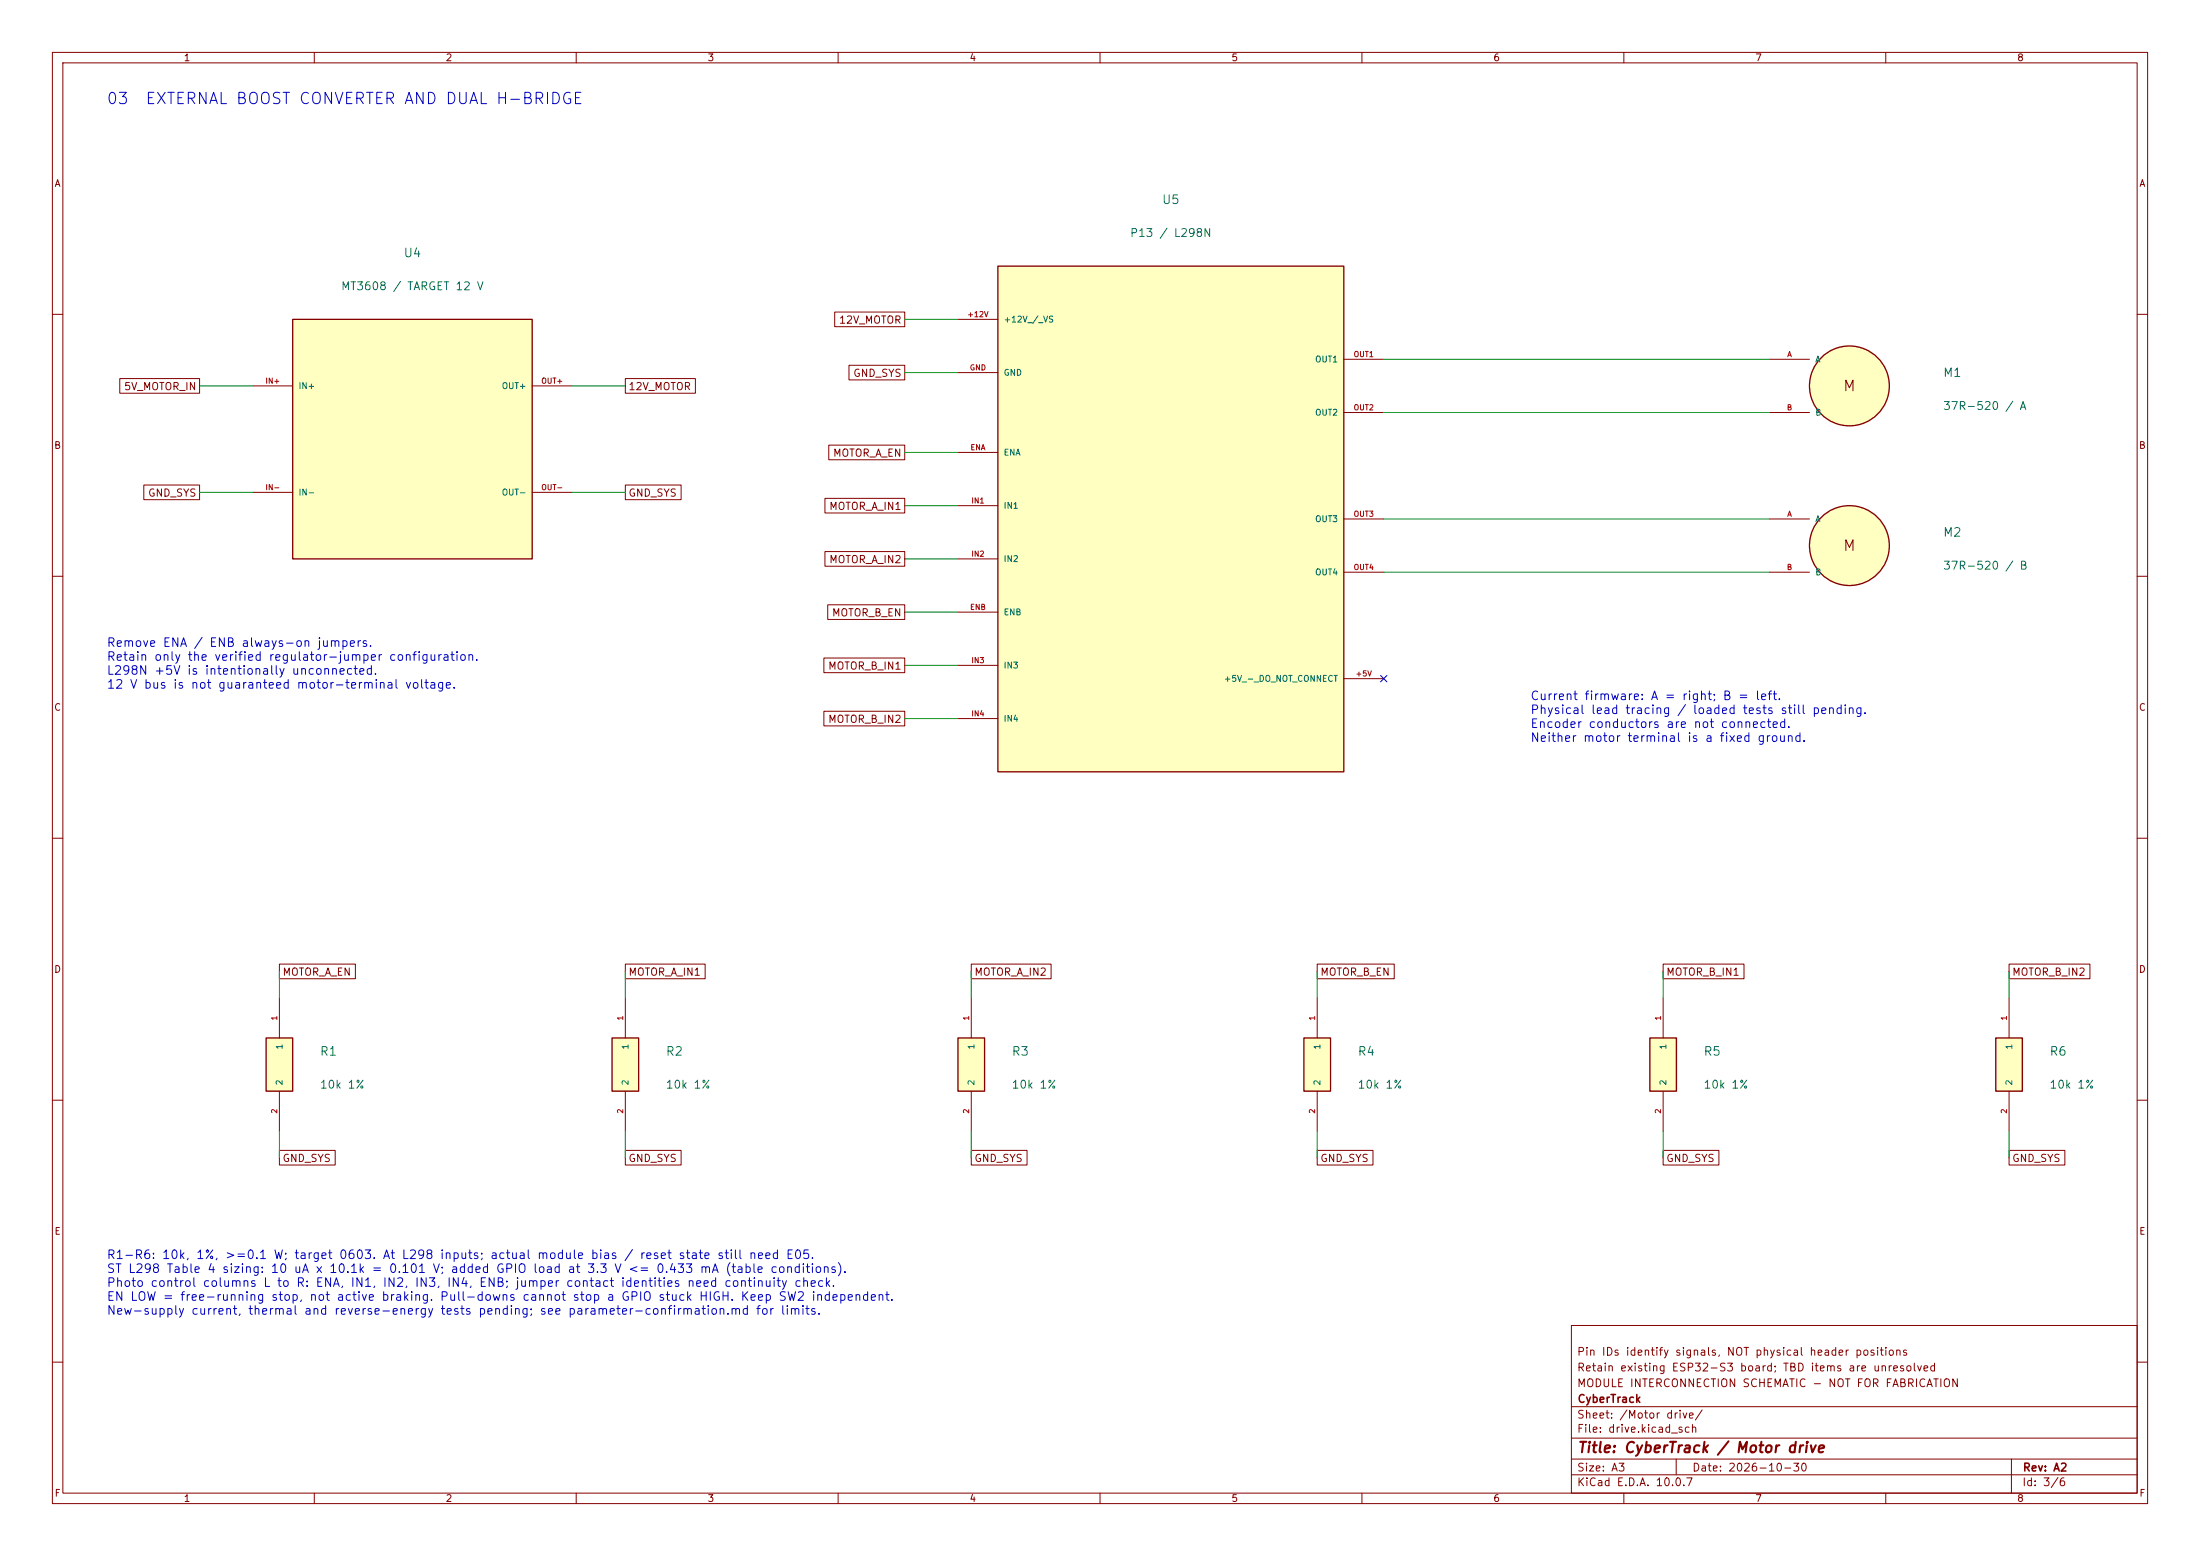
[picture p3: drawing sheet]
<svg xmlns="http://www.w3.org/2000/svg" width="420mm" height="297mm" viewBox="0 0 420 297" stroke-linecap="round" stroke-linejoin="round" font-family="sans-serif">
<g fill="none" stroke="#840000" stroke-width=".19">
<path d="M10 10h400v277h-400zM12 12h396v273h-396zM60 10v2M110 10v2M160 10v2M210 10v2M260 10v2M310 10v2M360 10v2M10 60h2M408 60h2M10 110h2"/>
<path d="M408 110h2M10 160h2M408 160h2M10 210h2M408 210h2M300 253h108v32h-108zM10 260h2M300 278.5h108M300 274.5h108M300 268.5h108M320 278.5v3M384 278.5v6.5"/>
<path d="M408 260h2M60 285v2M110 285v2M160 285v2M210 285v2M260 285v2M300 281.5h108M310 285v2M360 285v2"/>
</g>
<path d="M50.8 198.1h5.1v10.2h-5.1z" fill="#ffffc2"/>
<path d="M50.8 198.1h5.1v10.2h-5.1z" fill="none" stroke="#840000" stroke-width=".25"/>
<path d="M53.3 190.5v7.6M53.3 208.3v7.6" fill="none" stroke="#840000" stroke-width=".19"/>
<path d="M315 198.1h5v10.2h-5z" fill="#ffffc2"/>
<g fill="none" stroke="#840000" stroke-width=".25">
<path d="M315 198.1h5v10.2h-5z"/>
<circle cx="353.1" cy="73.7" r="7.6"/>
<circle cx="353.1" cy="104.1" r="7.6"/>
</g>
<path d="M337.8 68.6h7.6M337.8 78.7h7.6M337.8 99.1h7.6M337.8 109.2h7.6M317.5 190.5v7.6M317.5 208.3v7.6" fill="none" stroke="#840000" stroke-width=".19"/>
<g fill="#ffffc2" stroke="#ffffc2" stroke-width=".19">
<circle cx="353.1" cy="104.1" r="7.6"/>
<circle cx="353.1" cy="73.7" r="7.6"/>
</g>
<path d="M248.9 198.1h5.1v10.2h-5.1z" fill="#ffffc2"/>
<path d="M248.9 198.1h5.1v10.2h-5.1z" fill="none" stroke="#840000" stroke-width=".25"/>
<path d="M251.5 190.5v7.6M251.5 208.3v7.6" fill="none" stroke="#840000" stroke-width=".19"/>
<path d="M182.9 198.1h5.1v10.2h-5.1z" fill="#ffffc2"/>
<path d="M182.9 198.1h5.1v10.2h-5.1z" fill="none" stroke="#840000" stroke-width=".25"/>
<path d="M185.4 190.5v7.6M185.4 208.3v7.6" fill="none" stroke="#840000" stroke-width=".19"/>
<path d="M55.9 61h45.7v45.7h-45.7z" fill="#ffffc2"/>
<path d="M55.9 61h45.7v45.7h-45.7z" fill="none" stroke="#840000" stroke-width=".25"/>
<path d="M48.3 73.7h7.6M101.6 73.7h7.6M48.3 94h7.6M101.6 94h7.6" fill="none" stroke="#840000" stroke-width=".19"/>
<path d="M190.5 50.8h66v96.5h-66z" fill="#ffffc2"/>
<path d="M190.5 50.8h66v96.5h-66z" fill="none" stroke="#840000" stroke-width=".25"/>
<g fill="none" stroke="#840000" stroke-width=".19">
<path d="M182.9 61h7.6M182.9 71.1h7.6M256.5 68.6h7.7M256.5 78.7h7.7M182.9 86.4h7.6M182.9 96.5h7.6M256.5 99.1h7.7M182.9 116.8h7.6M182.9 106.7h7.6M256.5 109.2h7.7M182.9 127h7.6M182.9 137.2h7.6"/>
<path d="M256.5 129.5h7.7"/>
</g>
<path d="M381 198.1h5.1v10.2h-5.1z" fill="#ffffc2"/>
<path d="M381 198.1h5.1v10.2h-5.1z" fill="none" stroke="#840000" stroke-width=".25"/>
<path d="M383.5 190.5v7.6M383.5 208.3v7.6" fill="none" stroke="#840000" stroke-width=".19"/>
<path d="M116.8 198.1h5.1v10.2h-5.1z" fill="#ffffc2"/>
<path d="M116.8 198.1h5.1v10.2h-5.1z" fill="none" stroke="#840000" stroke-width=".25"/>
<g fill="none" stroke="#840000" stroke-width=".19">
<path d="M159.3 59.6h13.4v2.8h-13.4zM22.9 72.3h15.2v2.8h-15.2zM119.4 72.3h13.4v2.8h-13.4zM162.1 69.7h10.6v2.8h-10.6zM27.5 92.6h10.6v2.8h-10.6zM119.4 92.6h10.6v2.8h-10.6zM157.5 95.1h15.2v2.8h-15.2zM158.2 85h14.5v2.8h-14.5zM157.5 105.3h15.2v2.8h-15.2zM158 115.4h14.7v2.8h-14.7zM157.3 125.6h15.4v2.8h-15.4zM157.3 135.8h15.4v2.8h-15.4z"/>
<path d="M53.3 184h14.5v2.8h-14.5zM119.4 184h15.2v2.8h-15.2zM119.4 190.5v7.6M185.4 184h15.3v2.8h-15.3zM251.5 184h14.7v2.8h-14.7zM317.5 184h15.4v2.8h-15.4zM383.5 184h15.5v2.8h-15.5zM53.3 219.6h10.7v2.8h-10.7zM119.4 219.6h10.6v2.8h-10.6zM119.4 208.3v7.6M185.4 219.6h10.7v2.8h-10.7zM251.5 219.6h10.6v2.8h-10.6z"/>
<path d="M317.5 219.6h10.6v2.8h-10.6zM383.5 219.6h10.7v2.8h-10.7z"/>
</g>
<g fill="none" stroke="#009600" stroke-width=".19">
<path d="M38.1 73.7h10.2M109.2 73.7h10.2M172.7 61h10.2M172.7 71.1h10.2M264.2 68.6h73.6M264.2 78.7h73.6M38.1 94h10.2M109.2 94h10.2M172.7 96.5h10.2M172.7 86.4h10.2M264.2 99.1h73.6M172.7 106.7h10.2"/>
<path d="M172.7 116.8h10.2M264.2 109.2h73.6M172.7 137.2h10.2M172.7 127h10.2M53.3 185.4v5.1M119.4 185.4v5.1M185.4 185.4v5.1M251.5 185.4v5.1M317.5 185.4v5.1M383.5 185.4v5.1M53.3 215.9v5.1M119.4 215.9v5.1"/>
<path d="M185.4 215.9v5.1M251.5 215.9v5.1M317.5 215.9v5.1M383.5 215.9v5.1"/>
</g>
<path d="M263.6 128.9l1.2 1.2M264.8 128.9l-1.2 1.2" fill="none" stroke="#000084" stroke-width=".19"/>
<g font-size="2.2" fill="#0000c2">
<text x="20.2" y="20.4">03</text>
<text x="27.6" y="20.4">EXTERNAL BOOST CONVERTER AND DUAL H-BRIDGE</text>
</g>
<g font-size="2" fill="#840000">
<text x="351.7" y="75.2">M</text>
<text x="351.7" y="105.7">M</text>
<text x="301" y="277.8">Title: CyberTrack / Motor drive</text>
</g>
<g font-size="1.7" fill="#006464">
<text x="221.7" y="39.4">U5</text>
<text x="76.9" y="49.5">U4</text>
<text x="370.8" y="72.4">M1</text>
<text x="370.8" y="102.9">M2</text>
<text x="60.9" y="201.9">R1</text>
<text x="127" y="201.9">R2</text>
<text x="193" y="201.9">R3</text>
<text x="259.1" y="201.9">R4</text>
<text x="325.1" y="201.9">R5</text>
<text x="391.1" y="201.9">R6</text>
</g>
<g font-size="1.7" fill="#0000c2">
<text x="20.3" y="123.9">Remove ENA / ENB always-on jumpers.</text>
<text x="20.3" y="126.5">Retain only the verified regulator-jumper configuration.</text>
<text x="20.3" y="129.2">L298N +5V is intentionally unconnected.</text>
<text x="20.3" y="131.9">12 V bus is not guaranteed motor-terminal voltage.</text>
<text x="292" y="134.1">Current firmware: A = right; B = left.</text>
<text x="292" y="136.7">Physical lead tracing / loaded tests still pending.</text>
<text x="292" y="139.4">Encoder conductors are not connected.</text>
<text x="292" y="142">Neither motor terminal is a fixed ground.</text>
<text x="20.3" y="240.7">R1-R6: 10k, 1%, &gt;=0.1 W; target 0603. At L298 inputs; actual module bias / reset state still need E05.</text>
<text x="20.3" y="243.4">ST L298 Table 4 sizing: 10 uA x 10.1k = 0.101 V; added GPIO load at 3.3 V &lt;= 0.433 mA (table conditions).</text>
<text x="20.3" y="246">Photo control columns L to R: ENA, IN1, IN2, IN3, IN4, ENB; jumper contact identities need continuity check.</text>
<text x="20.3" y="248.7">EN LOW = free-running stop, not active braking. Pull-downs cannot stop a GPIO stuck HIGH. Keep SW2 independent.</text>
<text x="20.3" y="251.4">New-supply current, thermal and reverse-energy tests pending; see parameter-confirmation.md for limits.</text>
</g>
<g font-size="1.5" fill="#006464">
<text x="215.6" y="45.6">P13 / L298N</text>
<text x="65" y="55.8">MT3608 / TARGET 12 V</text>
<text x="370.8" y="78.6">37R-520 / A</text>
<text x="370.8" y="109.1">37R-520 / B</text>
<text x="60.9" y="208.2">10k 1%</text>
<text x="127" y="208.2">10k 1%</text>
<text x="193" y="208.2">10k 1%</text>
<text x="259.1" y="208.2">10k 1%</text>
<text x="325.1" y="208.2">10k 1%</text>
<text x="391.1" y="208.2">10k 1%</text>
</g>
<g font-size="1.5" fill="#840000">
<text x="300.9" y="262.1">Retain existing ESP32-S3 board; TBD items are unresolved</text>
<text x="300.9" y="259.1">Pin IDs identify signals, NOT physical header positions</text>
<text x="300.9" y="265.1">MODULE INTERCONNECTION SCHEMATIC - NOT FOR FABRICATION</text>
<text x="301" y="268.1">CyberTrack</text>
<text x="300.9" y="273.8">File: drive.kicad_sch</text>
<text x="300.9" y="271.1">Sheet: /Motor drive/</text>
<text x="300.9" y="281.2">Size: A3</text>
<text x="322.9" y="281.2">Date: 2026-10-30</text>
<text x="386" y="281.2">Rev: A2</text>
<text x="300.9" y="284">KiCad E.D.A. 10.0.7</text>
<text x="385.9" y="284">Id: 3/6</text>
</g>
<g font-size="1.4" fill="#840000">
<text x="160" y="62.1">12V_MOTOR</text>
<text x="23.6" y="74.8">5V_MOTOR_IN</text>
<text x="119.9" y="74.8">12V_MOTOR</text>
<text x="162.8" y="72.3">GND_SYS</text>
<text x="158.9" y="87.5">MOTOR_A_EN</text>
<text x="28.2" y="95.1">GND_SYS</text>
<text x="119.9" y="95.1">GND_SYS</text>
<text x="158.2" y="97.7">MOTOR_A_IN1</text>
<text x="158.2" y="107.8">MOTOR_A_IN2</text>
<text x="158.7" y="118">MOTOR_B_EN</text>
<text x="158" y="128.2">MOTOR_B_IN1</text>
<text x="158" y="138.3">MOTOR_B_IN2</text>
<text x="53.8" y="186.6">MOTOR_A_EN</text>
<text x="119.9" y="186.6">MOTOR_A_IN1</text>
<text x="185.9" y="186.6">MOTOR_A_IN2</text>
<text x="251.9" y="186.6">MOTOR_B_EN</text>
<text x="318" y="186.6">MOTOR_B_IN1</text>
<text x="384" y="186.6">MOTOR_B_IN2</text>
<text x="53.8" y="222.1">GND_SYS</text>
<text x="119.9" y="222.1">GND_SYS</text>
<text x="185.9" y="222.1">GND_SYS</text>
<text x="251.9" y="222.1">GND_SYS</text>
<text x="318" y="222.1">GND_SYS</text>
<text x="384" y="222.1">GND_SYS</text>
</g>
<g font-size="1.3" fill="#840000">
<text x="35" y="12">1</text>
<text x="85" y="12">2</text>
<text x="135" y="12">3</text>
<text x="185" y="12">4</text>
<text x="235" y="12">5</text>
<text x="285" y="12">6</text>
<text x="335" y="12">7</text>
<text x="385" y="12">8</text>
<text x="10.3" y="36">A</text>
<text x="408.3" y="36">A</text>
<text x="10.2" y="86">B</text>
<text x="408.2" y="86">B</text>
<text x="10.2" y="136">C</text>
<text x="408.2" y="136">C</text>
<text x="10.2" y="186">D</text>
<text x="408.2" y="186">D</text>
<text x="10.3" y="236">E</text>
<text x="408.3" y="236">E</text>
<text x="10.3" y="286">F</text>
<text x="35" y="287">1</text>
<text x="85" y="287">2</text>
<text x="135" y="287">3</text>
<text x="185" y="287">4</text>
<text x="235" y="287">5</text>
<text x="285" y="287">6</text>
<text x="335" y="287">7</text>
<text x="385" y="287">8</text>
<text x="408.3" y="286">F</text>
</g>
<g font-size="1.1" fill="#006464">
<text x="191.5" y="61.8">+12V_/_VS</text>
<text x="191.5" y="72">GND</text>
<text x="251" y="69.4">OUT1</text>
<text x="346.4" y="69.4">A</text>
<text x="56.9" y="74.5">IN+</text>
<text x="95.7" y="74.5">OUT+</text>
<text x="251" y="79.6">OUT2</text>
<text x="346.4" y="79.6">B</text>
<text x="191.5" y="87.2">ENA</text>
<text x="56.9" y="94.8">IN-</text>
<text x="95.7" y="94.8">OUT-</text>
<text x="191.5" y="97.4">IN1</text>
<text x="251" y="99.9">OUT3</text>
<text x="346.4" y="99.9">A</text>
<text x="191.5" y="107.5">IN2</text>
<text x="251" y="110.1">OUT4</text>
<text x="346.4" y="110.1">B</text>
<text x="191.5" y="117.7">ENB</text>
<text x="191.5" y="127.9">IN3</text>
<text x="233.5" y="130.4">+5V_-_DO_NOT_CONNECT</text>
<text x="191.5" y="138">IN4</text>
<text x="54.2" y="200.4" transform="rotate(-90 54.2 200.4)">1</text>
<text x="120.2" y="200.4" transform="rotate(-90 120.2 200.4)">1</text>
<text x="186.3" y="200.4" transform="rotate(-90 186.3 200.4)">1</text>
<text x="252.3" y="200.4" transform="rotate(-90 252.3 200.4)">1</text>
<text x="318.4" y="200.4" transform="rotate(-90 318.4 200.4)">1</text>
<text x="384.4" y="200.4" transform="rotate(-90 384.4 200.4)">1</text>
<text x="54.2" y="207.3" transform="rotate(-90 54.2 207.3)">2</text>
<text x="120.2" y="207.3" transform="rotate(-90 120.2 207.3)">2</text>
<text x="186.3" y="207.3" transform="rotate(-90 186.3 207.3)">2</text>
<text x="252.3" y="207.3" transform="rotate(-90 252.3 207.3)">2</text>
<text x="318.4" y="207.3" transform="rotate(-90 318.4 207.3)">2</text>
<text x="384.4" y="207.3" transform="rotate(-90 384.4 207.3)">2</text>
</g>
<g font-size="1" fill="#a90000">
<text x="184.6" y="60.8">+12V</text>
<text x="185" y="70.9">GND</text>
<text x="258.3" y="68.4">OUT1</text>
<text x="341.1" y="68.4">A</text>
<text x="50.6" y="73.5">IN+</text>
<text x="103.2" y="73.5">OUT+</text>
<text x="258.3" y="78.6">OUT2</text>
<text x="341" y="78.6">B</text>
<text x="185.2" y="86.2">ENA</text>
<text x="50.6" y="93.8">IN-</text>
<text x="103.2" y="93.8">OUT-</text>
<text x="185.3" y="96.3">IN1</text>
<text x="258.3" y="98.9">OUT3</text>
<text x="341.1" y="98.9">A</text>
<text x="185.3" y="106.5">IN2</text>
<text x="258.3" y="109">OUT4</text>
<text x="341" y="109">B</text>
<text x="185.1" y="116.7">ENB</text>
<text x="185.3" y="126.8">IN3</text>
<text x="258.7" y="129.4">+5V</text>
<text x="185.3" y="137">IN4</text>
<text x="53.2" y="194.9" transform="rotate(-90 53.2 194.9)">1</text>
<text x="119.2" y="194.9" transform="rotate(-90 119.2 194.9)">1</text>
<text x="185.2" y="194.9" transform="rotate(-90 185.2 194.9)">1</text>
<text x="251.3" y="194.9" transform="rotate(-90 251.3 194.9)">1</text>
<text x="317.3" y="194.9" transform="rotate(-90 317.3 194.9)">1</text>
<text x="383.4" y="194.9" transform="rotate(-90 383.4 194.9)">1</text>
<text x="53.2" y="212.7" transform="rotate(-90 53.2 212.7)">2</text>
<text x="119.2" y="212.7" transform="rotate(-90 119.2 212.7)">2</text>
<text x="185.2" y="212.7" transform="rotate(-90 185.2 212.7)">2</text>
<text x="251.3" y="212.7" transform="rotate(-90 251.3 212.7)">2</text>
<text x="317.3" y="212.7" transform="rotate(-90 317.3 212.7)">2</text>
<text x="383.4" y="212.7" transform="rotate(-90 383.4 212.7)">2</text>
</g>
</svg>
